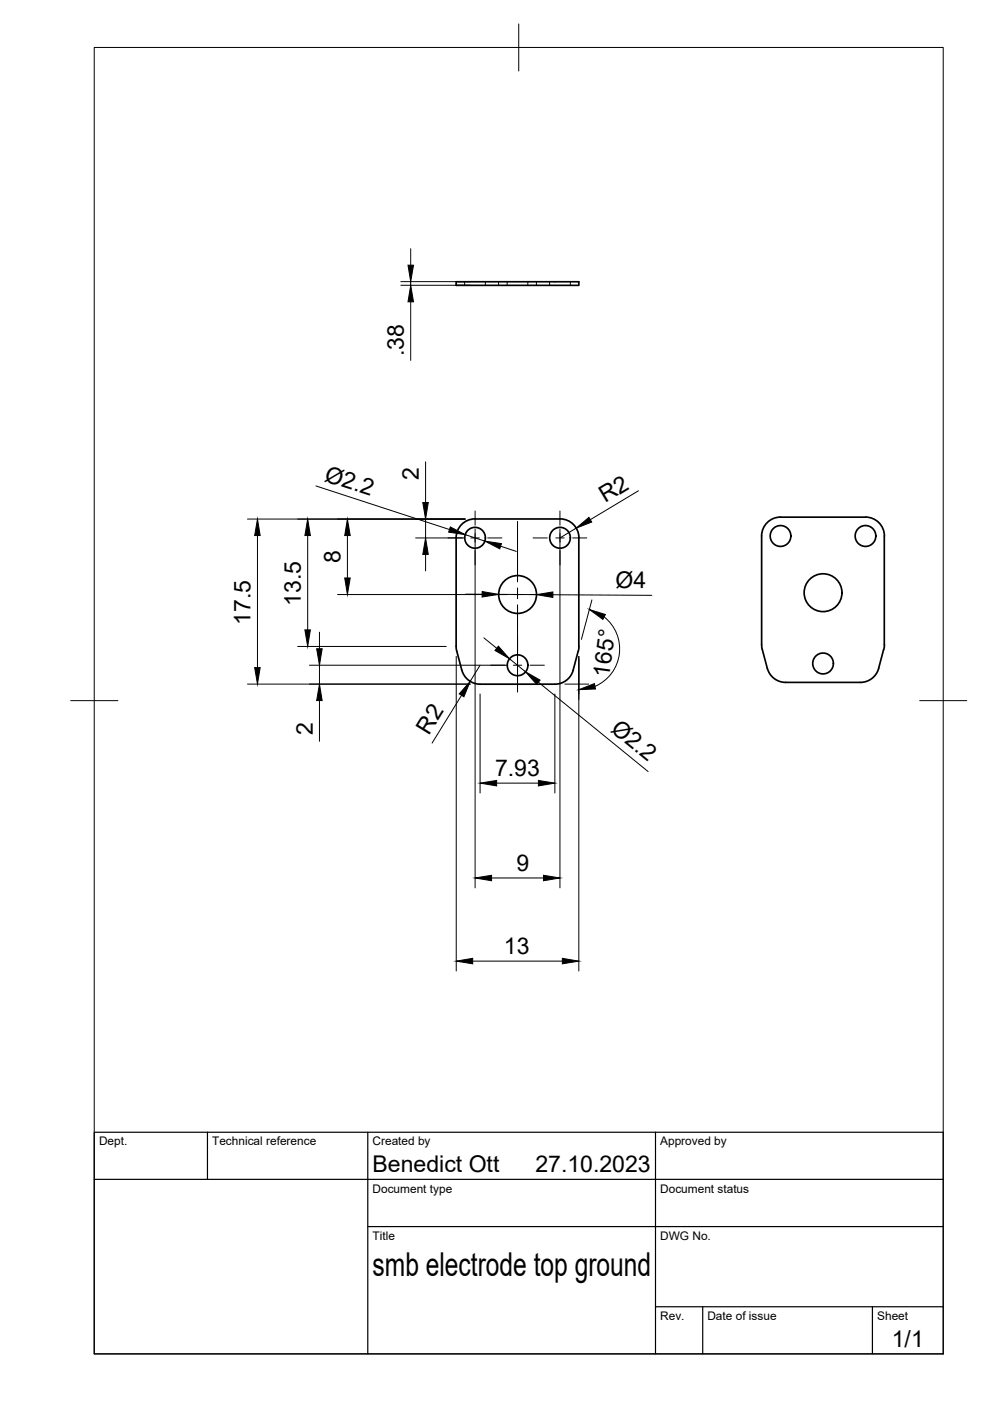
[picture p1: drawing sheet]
<svg xmlns="http://www.w3.org/2000/svg" width="210mm" height="297mm" viewBox="0 0 210 297" stroke-linecap="round" stroke-linejoin="round" font-family="sans-serif">
<!-- layer: Visible -->
<g fill="none" stroke="#000" stroke-width=".36">
<path d="M96.7 59.7h26v.8h-26zM100.7 110h18M100.7 110a4 4 0 0 0-4 4v23.3l1.2 4.8a4 4 0 0 0 3.9 3M118.7 110a4 4 0 0 1 4 4M122.7 114v23.1M165.5 109.7h18M165.5 109.6a4 4 0 0 0-4 4v23.1M183.5 109.6a4 4 0 0 1 4 4M187.5 113.7v23M122.7 137.1l-.1 1-1.1 4a4 4 0 0 1-3.8 3M161.5 136.7l.1 1 1.1 4M187.3 137.7l-1 4"/>
<path d="M187.5 136.7l-.1 1M101.8 145.1h15.8M162.7 141.7a4 4 0 0 0 3.9 3M166.6 144.7h15.8M186.3 141.7a4 4 0 0 1-3.9 3"/>
<circle cx="100.7" cy="114" r="2.2"/>
<circle cx="118.7" cy="114" r="2.2"/>
<circle cx="165.5" cy="113.6" r="2.2"/>
<circle cx="183.5" cy="113.6" r="2.2"/>
<circle cx="109.7" cy="126" r="4"/>
<circle cx="174.5" cy="125.7" r="4"/>
<circle cx="109.7" cy="141.1" r="2.2"/>
<circle cx="174.5" cy="140.7" r="2.2"/>
</g>
<!-- layer: Hidden -->
<path d="M98.5 59.7v.8M102.9 59.7v.8M105.7 59.7v.8M107.5 59.7v.8M111.9 59.7v.8M113.7 59.7v.8M116.5 59.7v.8M120.9 59.7v.8" fill="none" stroke="#000" stroke-width=".21"/>
<!-- layer: BORDER -->
<path d="M20 10.1h180v276.9h-180zM110 5.1v10M15 148.6h10M195 148.6h10" fill="none" stroke="#000" stroke-width=".21"/>
<!-- layer: TITLEBLOCK -->
<path d="M20 240.1h180v46.9h-180zM20 250h180M44 240.1v9.9M78 240.1v46.9M139 240.1v46.9M78 260.1h122M139 277.1h61M149 277.1v9.9M185 277.1v9.9" fill="none" stroke="#000" stroke-width=".25"/>
<!-- layer: Smart Centers -->
<g fill="none" stroke="#000" stroke-width=".21">
<path d="M95 114.1h3M99.8 114.1h1.8M100.7 108.3v3.1M100.7 113.1v1.8M100.7 116.7v3M103.4 114.1h3M109.7 110.5v12.9M113 114.1h3M117.8 114.1h1.8M118.7 108.3v3.1M118.7 113.1v1.8M118.7 116.7v3"/>
<path d="M121.4 114.1h3M102.2 126.1h4.8M108.8 126.1h1.8M109.7 124.7v2.2M109.7 128.2v18.5M112.4 126.1h4.8M104 141h3M108.8 141h1.8M112.4 141h3"/>
</g>
<!-- layer: FD_Dimensions -->
<g fill="none" stroke="#000" stroke-width=".21">
<path d="M85 59.7h14.7M87.1 52.7v3.5M87.1 59.7v.8M85 60.5h14.7M87.1 64v12.4M90.2 97.9v8.6M52.5 110.1h46.1M54.6 113.5v28M65.2 113.5v20M67 103l28.3 9.3M73.7 113.5v9M88.1 114.1h10.5"/>
<path d="M90.2 110.1v4M90.2 117.5v3.5M98.6 113.4l4.2 1.3M100.7 112.1v76.1M106.2 115.8l3.3 1.1M118.7 112.1v76.1M122.2 112l-3.5 2.1M135.4 104.1l-10.2 6.1M63.1 137.1h31.5M67.7 134v3.5M71.6 126.1h36M96.7 139.2v66.7"/>
<path d="M98.7 126h3.5M102.6 135.2l2.7 2.2M105.7 126l8 .1M108 139.7l3.4 2.7M117.2 126.1l21 .1M122.7 139.2v66.7M125.5 127.2l-2.2 8.4M128.1 130.8a8.6 8.6 0 0 1-1.9 14.7M52.5 145h47.2M65.6 141h42M67.7 141v4M67.7 148.5v8.7"/>
<path d="M97.9 147.4l-6.3 10.2M101.8 141l-2.1 3.4M101.8 147.1v21M114.2 144.6l23.2 19M117.6 147.1v21M105.3 166h8.9M104.2 186.1h11M100.2 203.8h19"/>
</g>
<g fill="#000" stroke="#000" stroke-width=".21">
<path d="M86.5 56.2h1.2l-.6 3.5zM87.1 60.5l.6 3.5h-1.2zM54.6 110.1l.6 3.4h-1.2zM65.2 110.1l.6 3.4h-1.2zM73.7 110.1l.6 3.4h-1.2zM90.2 114.1l.6 3.4h-1.2zM89.6 106.5h1.2l-.6 3.6zM95.5 111.7l3.1 1.7-3.5-.6zM102.8 114.7l3.5 .6-.3 1.1zM122.2 112l2.7-2.3 .6 1zM64.6 133.5h1.2l-.6 3.6zM67.1 137.5h1.2l-.6 3.5z"/>
<path d="M73.1 122.5h1.2l-.6 3.6zM102.2 125.4l3.5 .6-3.5 .6zM105.7 137l2.3 2.7-3.1-1.8zM113.7 126.1l3.5-.6v1.2zM125 129.2l3.4 1.1-.6 1zM54 141.5h1.2l-.6 3.5zM67.7 145l.6 3.5h-1.2zM99.7 144.4l-1.3 3.3-1-.6zM111.4 142.4l3.1 1.8-.7 .9zM122.7 146.2l3.3-1.3 .3 1.2zM101.8 166l3.5-.5v1.1zM114.2 165.5l3.4 .5-3.4 .6z"/>
<path d="M100.7 186.1l3.5-.5v1.1zM115.2 185.6l3.5 .5-3.5 .6zM96.7 203.8l3.5-.6v1.2zM119.2 203.2l3.5 .6-3.5 .6z"/>
</g>
<!-- layer: Edge Extensions -->
<path d="M122.7 139.2v7.9M119.8 145h5" fill="none" stroke="#000" stroke-width=".21"/>
<text font-size="7" x="79" y="270.6">smb electrode top ground</text>
<g font-size="4.9">
<text x="85.6" y="75.5" transform="rotate(-90 85.6 75.5)">.38</text>
<text x="68.6" y="101.9" transform="rotate(18 68.6 101.9)">Ø2.2</text>
<text x="88.8" y="101.8" transform="rotate(-90 88.8 101.8)">2</text>
<text x="128.3" y="106.7" transform="rotate(-31 128.3 106.7)">R2</text>
<text x="72.2" y="119.4" transform="rotate(-90 72.2 119.4)">8</text>
<text x="130.5" y="124.6">Ø4</text>
<text x="63.8" y="128.5" transform="rotate(-90 63.8 128.5)">13.5</text>
<text x="53.1" y="132.5" transform="rotate(-90 53.1 132.5)">17.5</text>
<text x="129.2" y="143.6" transform="rotate(-82 129.2 143.6)">165°</text>
<text x="66.3" y="155.9" transform="rotate(-90 66.3 155.9)">2</text>
<text x="91" y="156" transform="rotate(-58 91 156)">R2</text>
<text x="129.3" y="155" transform="rotate(39 129.3 155)">Ø2.2</text>
<text x="105" y="164.6">7.93</text>
<text x="109.5" y="184.7">9</text>
<text x="106.8" y="202.3">13</text>
<text x="79" y="248.5">Benedict Ott</text>
<text x="113.5" y="248.5">27.10.2023</text>
<text x="189.1" y="285.7">1/1</text>
</g>
<g font-size="2.5">
<text x="21" y="242.9">Dept.</text>
<text x="45" y="242.9">Technical reference</text>
<text x="79" y="242.9">Created by</text>
<text x="140" y="242.9">Approved by</text>
<text x="79" y="252.8">Document type</text>
<text x="140" y="252.8">Document status</text>
<text x="79" y="262.9">Title</text>
<text x="140" y="262.9">DWG No.</text>
<text x="140" y="279.9">Rev.</text>
<text x="150" y="279.9">Date of issue</text>
<text x="186" y="279.9">Sheet</text>
</g>
</svg>
